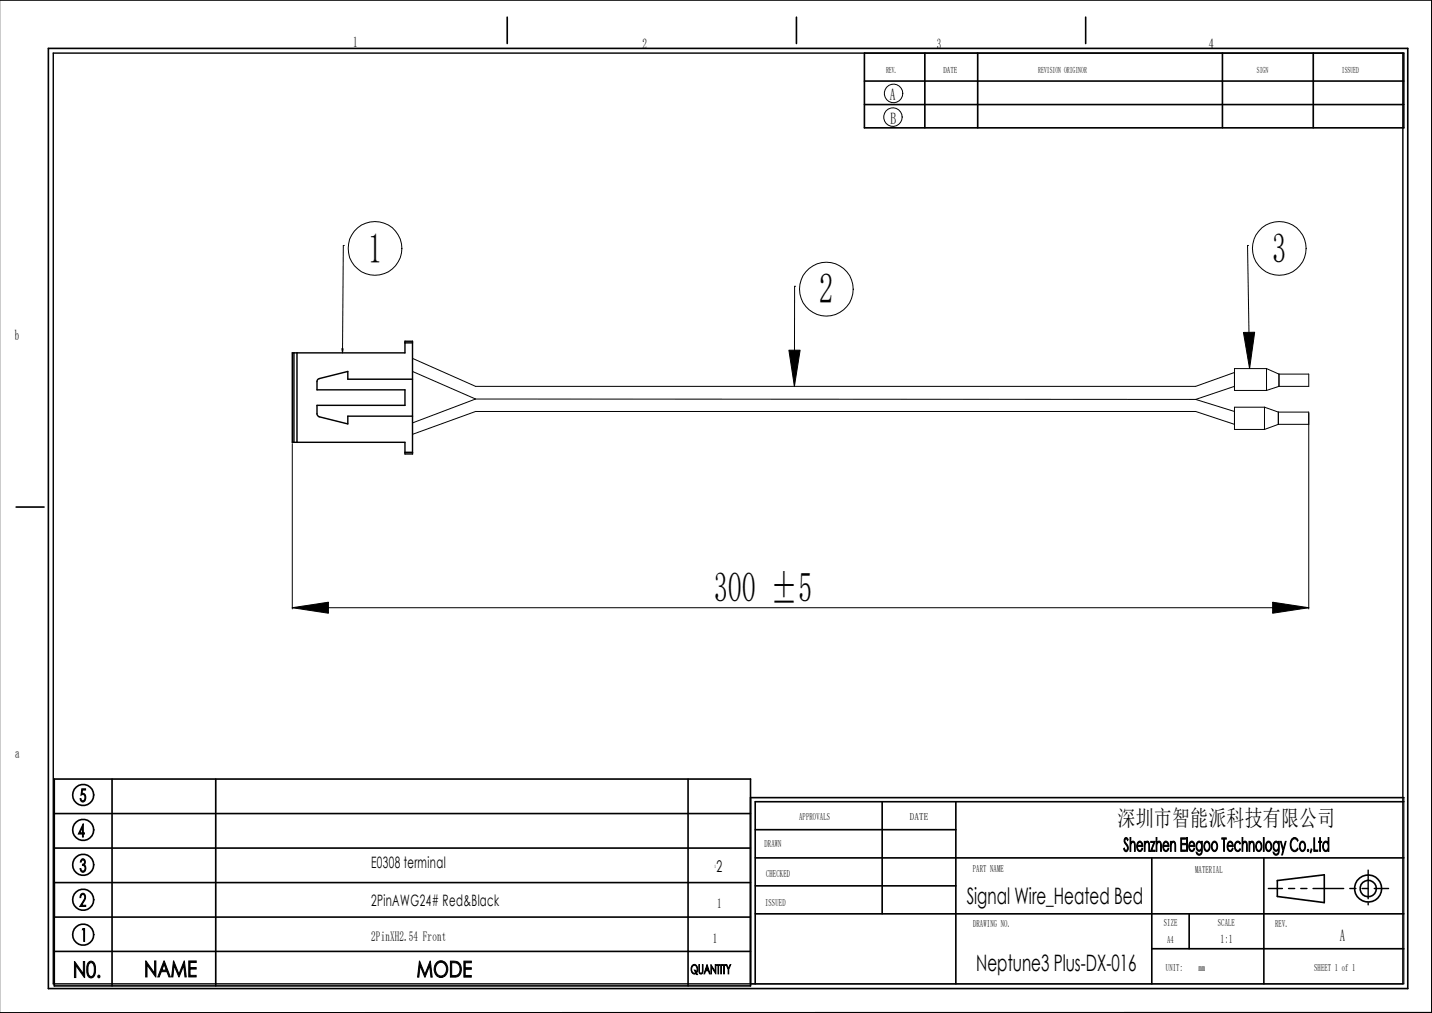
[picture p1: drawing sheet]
<svg xmlns="http://www.w3.org/2000/svg" width="297mm" height="210mm" viewBox="0 0 297 210" stroke-linecap="round" stroke-linejoin="round" font-family="sans-serif">
<g fill="none" stroke="#000" stroke-width=".21">
<path d="M71.2 50.9h.1M71.2 50.9l-.2 22.3M164.8 59.4h.1M164.8 59.4v20.7M258.7 50.9h.1M258.7 50.9l.5 25.5M70.9 72.3h.3l-.2 .9zM85.6 77l13 5.7M85.6 74.3l13 5.8h149.4l8-2.9M163.6 72.6h2.3l-1.1 7.5zM257.9 68.9h2.3l-1 7.5zM262.7 76.4l2.6 1.2"/>
<path d="M262.7 76.4h-6.7v4.5h6.7M262.7 76.4v4.5M265.3 77.6v2.5M265.3 77.6h6.1v2.5h-6.1M60.6 91.9v34.3M98.6 82.7l-13 5v2.3l13-4.7h149.4l8 2.7M98.6 82.7l149.4 .1M248 82.8l8 2.5M256 80.1l-8 2.7M262.3 84.4l2.8 1M262.3 84.4h-6.3v4.6h6.3M262.3 84.4v4.6"/>
<path d="M265.1 85.4h6.3v40.8M265.1 88h6.3M265.1 85.4v2.6M265.1 88l-2.8 1M265.3 80.1l-2.6 .8M60.6 126l7.5-1.2v2.3zM60.6 126h210.8M263.9 124.8l7.5 1.2-7.5 1.1zM291.2 165.4v38.6h-135.5"/>
<circle cx="185.3" cy="19.4" r="1.93"/>
<circle cx="185.2" cy="24.3" r="1.93"/>
<circle cx="77.8" cy="51.5" r="5.6"/>
<circle cx="171.4" cy="59.9" r="5.6"/>
<circle cx="265.3" cy="51.5" r="5.6"/>
</g>
<g fill="none" stroke="#000" stroke-width=".3">
<path d="M291 11v193h-280v-193h280.2v15.5M60.6 73.2h23.4v-2.5h1.6v23.4h-1.6v-2.4h-23.4zM61 73.2v18.5M61.6 73.2v18.5M84 71.1h1.6M85.6 78.6h-13.5v-1.6l-5.9 1.5-.3 .2-.2 .3v1.8h18.3v3.2h-18.3v1.9l.5 .5 5.9 1.5v-1.6h13.5M84 93.8h1.6M263.1 184.2h2.9M267.3 184.2h1.2M269.8 184.2h1.3M272.3 184.2h6.4M280 184.2h1.2"/>
<path d="M282.5 184.2h1.3M283.8 180.4v5.9M283.8 187.2v.4M285 184.2h3"/>
</g>
<g fill="none" stroke="#000" stroke-width=".34">
<path d="M-.1 0h297.1v209.9l-297.1 .1M10 10h282v194.9h-282zM105.2 3.6v5.4M165.2 3.6v5.4M179.3 16.8h111.9M179.3 11v15.5h111.9M191.8 11v15.5M202.8 11v15.5M225.2 3.6v5.4M253.5 11v15.5M272.4 11v15.5M179.3 21.7h111.9"/>
<path d="M3.3 105.1h5.8M11.3 161.5h144.4v42.9h-144.4zM11.3 168.7h144.4M11.3 175.8h144.4M23.2 161.5v42.9M44.7 161.5v42.9M142.7 161.5v42.9M155.7 165.4h135.5M156.6 172h41.6M156.6 177.8h134.6M183 166.2v23.2M198.2 166.2v37.8"/>
<path d="M238.9 177.8v26.2M262.1 177.8v26.2M291.2 166.2h-134.6v37.8M11.3 183h144.4M11.3 190.1h144.4M11.3 197.2h144.4M156.6 183.6h41.6M156.6 189.4h134.6M238.9 196.7h52.3M246.6 189.4v7.3M264.9 182.5l9.8-1.1v5.7l-9.8-1.3z"/>
<circle cx="17.2" cy="164.8" r="2.18"/>
<circle cx="17.2" cy="172" r="2.18"/>
<circle cx="17.2" cy="179.3" r="2.18"/>
<circle cx="17.2" cy="186.5" r="2.18"/>
<circle cx="17.2" cy="193.8" r="2.18"/>
<circle cx="283.8" cy="184.2" r="2.8"/>
<circle cx="283.8" cy="184.2" r="1.69"/>
</g>
<path d="M70.9 72.3h.3l-.2 .9zM257.9 68.9h2.3l-1 7.5zM163.6 72.6h2.3l-1.1 7.5zM60.6 126l7.5-1.2v2.3zM263.9 124.8l7.5 1.2-7.5 1.1z" fill="#000"/>
<g font-size="8.7">
<text x="76.3" y="54.4">1</text>
<text x="263.9" y="54.4">3</text>
<text x="169.9" y="62.9">2</text>
<text x="148" y="124.8">300 ±5</text>
</g>
<g font-size="4.7">
<text x="231.8" y="171.3">深圳市智能派科技有限公司</text>
<text x="200.5" y="187.3">Signal Wire_Heated Bed</text>
<text x="202.5" y="201.4">Neptune3 Plus-DX-016</text>
</g>
<g font-size="4.6">
<text x="15.1" y="202.6">N0.</text>
<text x="29.9" y="202.5">NAME</text>
<text x="86.4" y="202.6">MODE</text>
</g>
<text font-size="3.9" x="233" y="176.5">Shenzhen Elegoo Technology Co.,Ltd</text>
<g font-size="3.7">
<text x="16.5" y="166.2">5</text>
<text x="16.2" y="173.5">4</text>
<text x="16.5" y="180.8">3</text>
<text x="16.5" y="187.9">2</text>
<text x="16.7" y="195.2">1</text>
</g>
<g font-size="3.4">
<text x="184.5" y="20.8">A</text>
<text x="184.7" y="25.7">B</text>
<text x="277.9" y="195.1">A</text>
</g>
<g font-size="3.3">
<text x="77" y="180">E0308 terminal</text>
<text x="148.6" y="180.7">2</text>
<text x="77" y="187.8">2PinAWG24# Red&amp;Black</text>
</g>
<g font-size="3">
<text x="73.2" y="9.8">1</text>
<text x="133.2" y="10.1">2</text>
<text x="194.3" y="10.1">3</text>
<text x="250.7" y="10.2">4</text>
<text x="3.1" y="70.4">b</text>
<text x="3.1" y="157.2">a</text>
</g>
<g font-size="2.8">
<text x="148.8" y="188.3">1</text>
<text x="77" y="195">2PinXH2.54 Front</text>
<text x="147.9" y="195.4">1</text>
</g>
<text font-size="2.7" x="143.2" y="201.9">QUANTITY</text>
<text font-size="2.5" x="253.2" y="195.6">1:1</text>
<g font-size="2.1">
<text x="165.7" y="170.1">APPROVALS</text>
<text x="188.7" y="170.1">DATE</text>
<text x="158.5" y="175.7">DRAWN</text>
<text x="158.9" y="181.7">CHECKED</text>
<text x="201.8" y="180.8">PART NAME</text>
<text x="247.9" y="181.1">MATERIAL</text>
<text x="158.7" y="187.7">ISSUED</text>
<text x="201.8" y="192.2">DRAWING NO.</text>
<text x="241.4" y="192.1">SIZE</text>
<text x="242.1" y="195.5">A4</text>
<text x="252.6" y="192.1">SCALE</text>
<text x="264.5" y="192.1">REV.</text>
<text x="241.8" y="201.2">UNIT:</text>
<text x="248.5" y="201.2">mm</text>
<text x="272.5" y="201.3">SHEET 1 of 1</text>
</g>
<g font-size="1.8">
<text x="183.8" y="15.1">REV.</text>
<text x="195.7" y="15.1">DATE</text>
<text x="215.3" y="15.1">REVISION ORIGINOR</text>
<text x="260.7" y="15.1">SIGN</text>
<text x="278.3" y="15.1">ISSUED</text>
</g>
<text font-size="1" x="148.2" y="179.9">1</text>
</svg>
